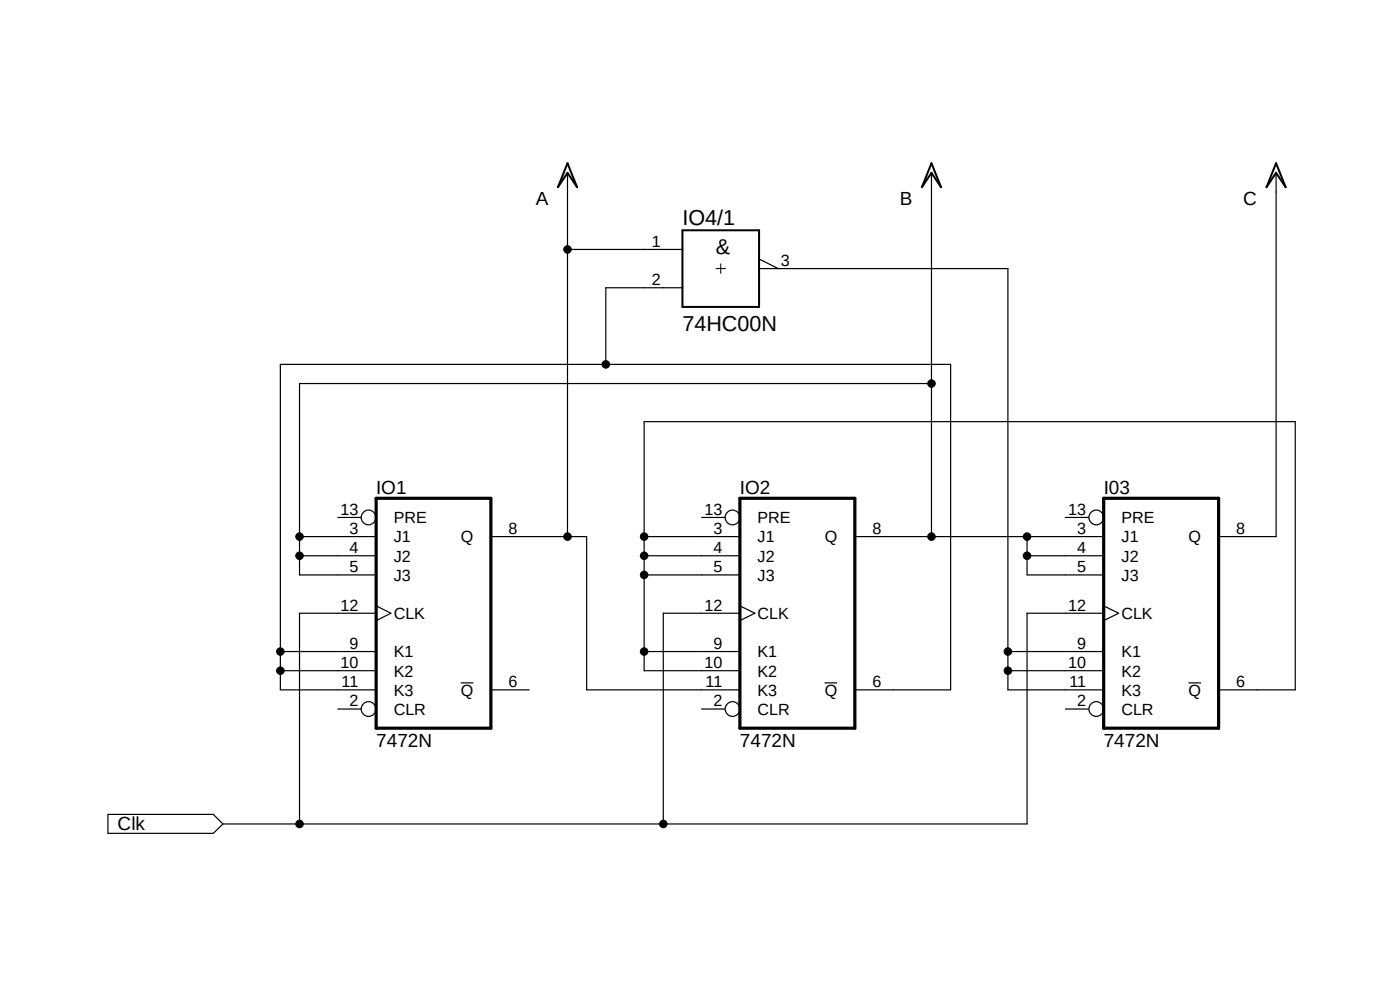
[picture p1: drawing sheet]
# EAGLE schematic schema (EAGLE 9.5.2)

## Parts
I03  7472N  [DIL14]
IO1  7472N  [DIL14]
IO2  7472N  [DIL14]
IO4  74HC00N  [DIL14]

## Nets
N$1: I03.12(CLK) IO1.12(CLK) IO2.12(CLK)
N$2: I03.6(!Q) IO2.3(J1) IO2.4(J2) IO2.5(J3) IO2.9(K1) IO2.10(K2)
N$5: IO1.9(K1) IO1.10(K2) IO1.11(K3) IO2.6(!Q) IO4.2(/1:B)
N$6: I03.9(K1) I03.10(K2) I03.11(K3) IO4.3(/1:Y)
VDD: I03.3(J1) I03.4(J2) I03.5(J3) I03.8(Q) IO1.3(J1) IO1.4(J2) IO1.5(J3) IO1.8(Q) IO2.8(Q) IO2.11(K3) IO4.1(/1:A) ; supply symbol labelled A, B, C
Unconnected: I03.2(CLR) I03.13(PRE) IO1.2(CLR) IO1.6(!Q) IO1.13(PRE) IO2.2(CLR) IO2.13(PRE) IO4.4(/2:A) IO4.5(/2:B) IO4.6(/2:Y) IO4.8(/3:Y) IO4.9(/3:A) IO4.10(/3:B) IO4.11(/4:Y) IO4.12(/4:A) IO4.13(/4:B)

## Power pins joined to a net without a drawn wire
+UB: IO4.14(/+UB:+UB)
-UB: IO4.7(/-UB:-UB)
GND: I03.7(GND) IO1.7(GND) IO2.7(GND)
VCC: I03.14(VCC) IO1.14(VCC) IO2.14(VCC)
